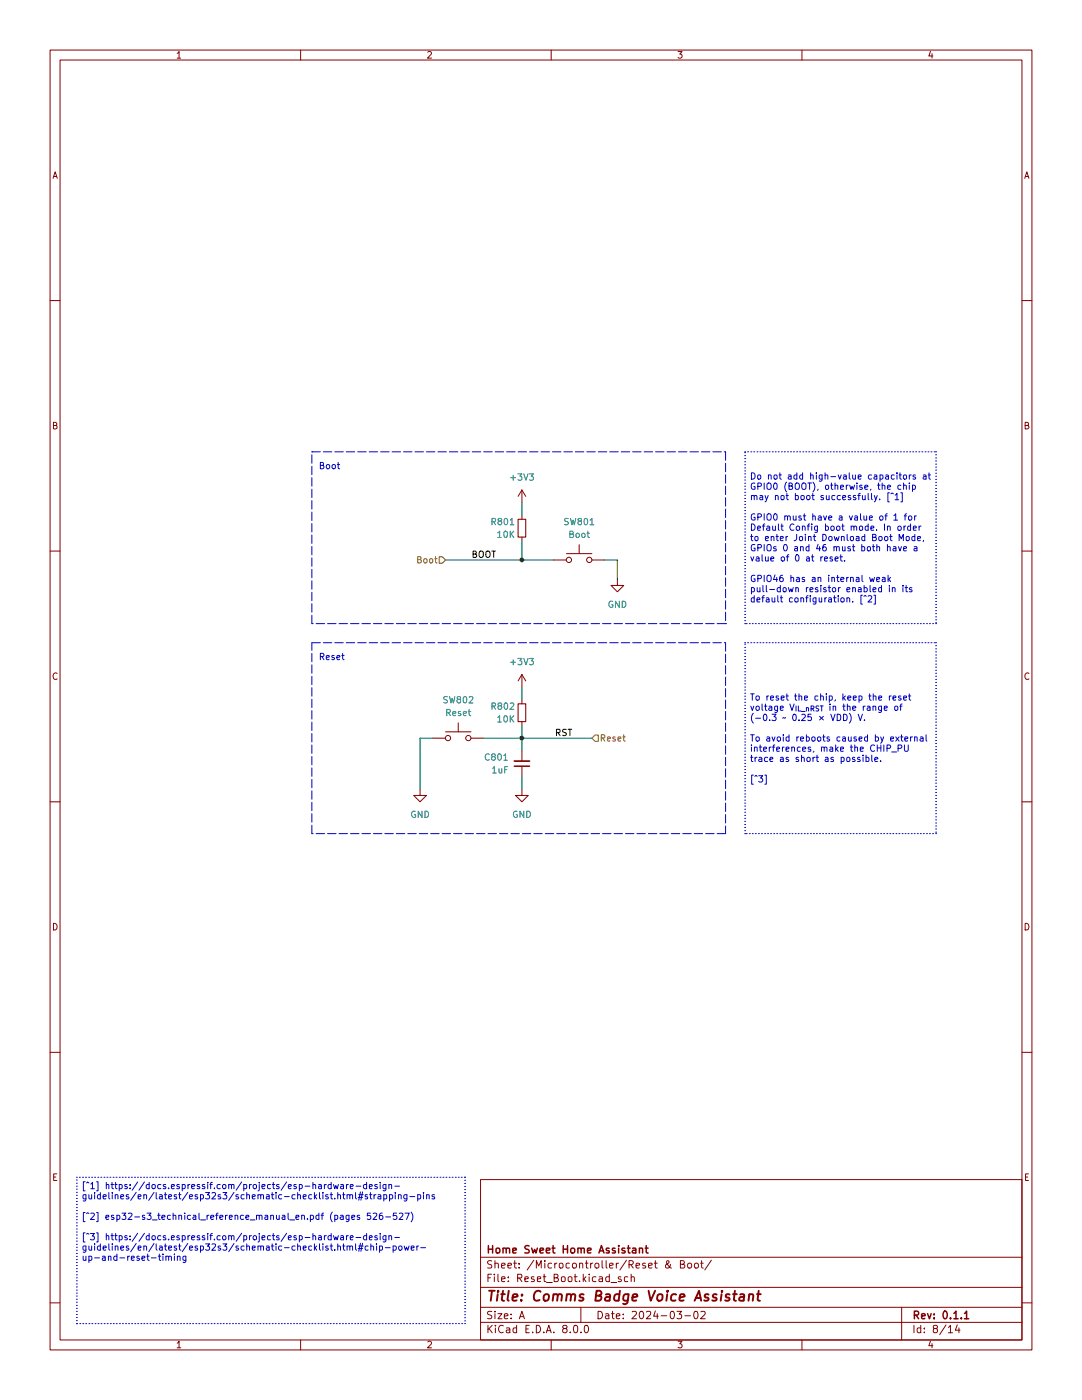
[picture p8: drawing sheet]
(kicad_sch
 (version 20231120)
 (generator "eeschema")
 (generator_version "8.0")
 (paper "A" portrait)
 (title_block
  (title "Comms Badge Voice Assistant")
  (date "2024-03-02")
  (rev "0.1.1")
  (company "Home Sweet Home Assistant"))
 (lib_symbols
  (symbol "Comms Badge Voice Assistant Project:+3V3"
   (power)
   (pin_names
    (offset 0)) (exclude_from_sim no) (in_bom yes) (on_board yes)
   (property "Reference" "#PWR" (at 0 -3.81 0) (effects (font (size 1.27 1.27)) (hide yes)))
   (property "Value" "+3V3" (at 0 3.556 0) (effects (font (size 1.27 1.27))))
   (property "Footprint" "" (at 0 0 0) (effects (font (size 1.27 1.27)) (hide yes)))
   (property "Datasheet" "" (at 0 0 0) (effects (font (size 1.27 1.27)) (hide yes)))
   (property "Description" "Power symbol creates a global label with name \"+3V3\"" (at 0 0 0) (effects (font (size 1.27 1.27)) (hide yes)))
   (symbol "+3V3_0_1"
    (polyline (pts (xy -0.762 1.27) (xy 0 2.54)) (stroke (width 0) (type default)) (fill (type none)))
    (polyline (pts (xy 0 0) (xy 0 2.54)) (stroke (width 0) (type default)) (fill (type none)))
    (polyline (pts (xy 0 2.54) (xy 0.762 1.27)) (stroke (width 0) (type default)) (fill (type none))))
   (symbol "+3V3_1_1"
    (pin power_in line (at 0 0 90) (length 0) hide (name "+3V3" (effects (font (size 1.27 1.27)))) (number "1" (effects (font (size 1.27 1.27)))))))
  (symbol "Comms Badge Voice Assistant Project:C_Small"
   (pin_numbers hide)
   (pin_names
    (offset 0.254) hide) (exclude_from_sim no) (in_bom yes) (on_board yes)
   (property "Reference" "C" (at 0.254 1.778 0) (effects (font (size 1.27 1.27)) (justify left)))
   (property "Value" "C_Small" (at 0.254 -2.032 0) (effects (font (size 1.27 1.27)) (justify left)))
   (property "Footprint" "" (at 0 0 0) (effects (font (size 1.27 1.27)) (hide yes)))
   (property "Datasheet" "~" (at 0 0 0) (effects (font (size 1.27 1.27)) (hide yes)))
   (property "Description" "Unpolarized capacitor, small symbol" (at 0 0 0) (effects (font (size 1.27 1.27)) (hide yes)))
   (symbol "C_Small_0_1"
    (polyline (pts (xy -1.524 -0.508) (xy 1.524 -0.508)) (stroke (width 0.3302) (type default)) (fill (type none)))
    (polyline (pts (xy -1.524 0.508) (xy 1.524 0.508)) (stroke (width 0.3048) (type default)) (fill (type none))))
   (symbol "C_Small_1_1"
    (pin passive line (at 0 2.54 270) (length 2.032) (name "~" (effects (font (size 1.27 1.27)))) (number "1" (effects (font (size 1.27 1.27)))))
    (pin passive line (at 0 -2.54 90) (length 2.032) (name "~" (effects (font (size 1.27 1.27)))) (number "2" (effects (font (size 1.27 1.27)))))))
  (symbol "Comms Badge Voice Assistant Project:GND"
   (power)
   (pin_names
    (offset 0)) (exclude_from_sim no) (in_bom yes) (on_board yes)
   (property "Reference" "#PWR" (at 0 -6.35 0) (effects (font (size 1.27 1.27)) (hide yes)))
   (property "Value" "GND" (at 0 -3.81 0) (effects (font (size 1.27 1.27))))
   (property "Footprint" "" (at 0 0 0) (effects (font (size 1.27 1.27)) (hide yes)))
   (property "Datasheet" "" (at 0 0 0) (effects (font (size 1.27 1.27)) (hide yes)))
   (property "Description" "Power symbol creates a global label with name \"GND\" , ground" (at 0 0 0) (effects (font (size 1.27 1.27)) (hide yes)))
   (symbol "GND_0_1"
    (polyline (pts (xy 0 0) (xy 0 -1.27) (xy 1.27 -1.27) (xy 0 -2.54) (xy -1.27 -1.27) (xy 0 -1.27)) (stroke (width 0) (type default)) (fill (type none))))
   (symbol "GND_1_1"
    (pin power_in line (at 0 0 270) (length 0) hide (name "GND" (effects (font (size 1.27 1.27)))) (number "1" (effects (font (size 1.27 1.27)))))))
  (symbol "Comms Badge Voice Assistant Project:R_Small"
   (pin_numbers hide)
   (pin_names
    (offset 0.254) hide) (exclude_from_sim no) (in_bom yes) (on_board yes)
   (property "Reference" "R" (at 0.762 0.508 0) (effects (font (size 1.27 1.27)) (justify left)))
   (property "Value" "R_Small" (at 0.762 -1.016 0) (effects (font (size 1.27 1.27)) (justify left)))
   (property "Footprint" "" (at 0 0 0) (effects (font (size 1.27 1.27)) (hide yes)))
   (property "Datasheet" "~" (at 0 0 0) (effects (font (size 1.27 1.27)) (hide yes)))
   (property "Description" "Resistor, small symbol" (at 0 0 0) (effects (font (size 1.27 1.27)) (hide yes)))
   (symbol "R_Small_0_1"
    (rectangle (start -0.762 1.778) (end 0.762 -1.778) (stroke (width 0.2032) (type default)) (fill (type none))))
   (symbol "R_Small_1_1"
    (pin passive line (at 0 2.54 270) (length 0.762) (name "~" (effects (font (size 1.27 1.27)))) (number "1" (effects (font (size 1.27 1.27)))))
    (pin passive line (at 0 -2.54 90) (length 0.762) (name "~" (effects (font (size 1.27 1.27)))) (number "2" (effects (font (size 1.27 1.27)))))))
  (symbol "Comms Badge Voice Assistant Project:SW_Push"
   (pin_numbers hide)
   (pin_names
    (offset 1.016) hide) (exclude_from_sim no) (in_bom yes) (on_board yes)
   (property "Reference" "SW" (at 1.27 2.54 0) (effects (font (size 1.27 1.27)) (justify left)))
   (property "Value" "SW_Push" (at 0 -1.524 0) (effects (font (size 1.27 1.27))))
   (property "Footprint" "" (at 0 5.08 0) (effects (font (size 1.27 1.27)) (hide yes)))
   (property "Datasheet" "~" (at 0 5.08 0) (effects (font (size 1.27 1.27)) (hide yes)))
   (property "Description" "Push button switch, generic, two pins" (at 0 0 0) (effects (font (size 1.27 1.27)) (hide yes)))
   (symbol "SW_Push_0_1"
    (circle (center -2.032 0) (radius 0.508) (stroke (width 0) (type default)) (fill (type none)))
    (polyline (pts (xy 0 1.27) (xy 0 3.048)) (stroke (width 0) (type default)) (fill (type none)))
    (polyline (pts (xy 2.54 1.27) (xy -2.54 1.27)) (stroke (width 0) (type default)) (fill (type none)))
    (circle (center 2.032 0) (radius 0.508) (stroke (width 0) (type default)) (fill (type none)))
    (pin passive line (at -5.08 0 0) (length 2.54) (name "1" (effects (font (size 1.27 1.27)))) (number "1" (effects (font (size 1.27 1.27)))))
    (pin passive line (at 5.08 0 180) (length 2.54) (name "2" (effects (font (size 1.27 1.27)))) (number "2" (effects (font (size 1.27 1.27))))))))
 (junction
  (at 104.14 147.32)
  (diameter 0)
  (color 0 0 0 0))
 (junction
  (at 104.14 111.76)
  (diameter 0)
  (color 0 0 0 0))
 (wire
  (pts (xy 86.36 147.32) (xy 83.82 147.32))
  (stroke (width 0) (type default)))
 (wire
  (pts (xy 123.19 111.76) (xy 123.19 115.57))
  (stroke (width 0) (type default)))
 (wire
  (pts (xy 96.52 147.32) (xy 104.14 147.32))
  (stroke (width 0) (type default)))
 (wire
  (pts (xy 88.9 111.76) (xy 104.14 111.76))
  (stroke (width 0) (type default)))
 (wire
  (pts (xy 83.82 147.32) (xy 83.82 157.48))
  (stroke (width 0) (type default)))
 (wire
  (pts (xy 104.14 144.78) (xy 104.14 147.32))
  (stroke (width 0) (type default)))
 (wire
  (pts (xy 104.14 100.33) (xy 104.14 102.87))
  (stroke (width 0) (type default)))
 (wire
  (pts (xy 104.14 147.32) (xy 104.14 149.86))
  (stroke (width 0) (type default)))
 (wire
  (pts (xy 104.14 111.76) (xy 110.49 111.76))
  (stroke (width 0) (type default)))
 (wire
  (pts (xy 104.14 147.32) (xy 118.11 147.32))
  (stroke (width 0) (type default)))
 (wire
  (pts (xy 104.14 107.95) (xy 104.14 111.76))
  (stroke (width 0) (type default)))
 (wire
  (pts (xy 120.65 111.76) (xy 123.19 111.76))
  (stroke (width 0) (type default)))
 (wire
  (pts (xy 104.14 137.16) (xy 104.14 139.7))
  (stroke (width 0) (type default)))
 (wire
  (pts (xy 104.14 154.94) (xy 104.14 157.48))
  (stroke (width 0) (type default)))
 (rectangle
  (start 62.23 90.17)
  (end 144.78 124.46)
  (stroke (width 0) (type dash))
  (fill (type none)))
 (rectangle
  (start 62.23 128.27)
  (end 144.78 166.37)
  (stroke (width 0) (type dash))
  (fill (type none)))
 (text_box "[^1] https://docs.espressif.com/projects/esp-hardware-design-\nguidelines/en/latest/esp32s3/schematic-checklist.html#strapping-pins\n\n[^2] esp32-s3_technical_reference_manual_en.pdf (pages 526-527)\n\n[^3] https://docs.espressif.com/projects/esp-hardware-design-\nguidelines/en/latest/esp32s3/schematic-checklist.html#chip-power-\nup-and-reset-timing"
  (exclude_from_sim no)
  (at 15.24 234.95 0)
  (size 77.47 29.21)
  (stroke (width 0) (type dot))
  (fill (type none))
  (effects (font (size 1.27 1.27)) (justify left top)))
 (text_box "Do not add high-value capacitors at GPIO0 (BOOT), otherwise, the chip may not boot successfully. [^1]\n\nGPIO0 must have a value of 1 for Default Config boot mode. In order to enter Joint Download Boot Mode, GPIOs 0 and 46 must both have a value of 0 at reset. \n\nGPIO46 has an internal weak pull-down resistor enabled in its default configuration. [^2]"
  (exclude_from_sim no)
  (at 148.59 90.17 0)
  (size 38.1 34.29)
  (stroke (width 0) (type dot))
  (fill (type none))
  (effects (font (size 1.27 1.27)) (justify left)))
 (text_box "To reset the chip, keep the reset voltage V_{IL_nRST} in the range of (-0.3 ~ 0.25 × VDD) V. \n\nTo avoid reboots caused by external interferences, make the CHIP_PU trace as short as possible.\n\n[^3]"
  (exclude_from_sim no)
  (at 148.59 128.27 0)
  (size 38.1 38.1)
  (stroke (width 0) (type dot))
  (fill (type none))
  (effects (font (size 1.27 1.27)) (justify left)))
 (text "Reset"
  (exclude_from_sim no)
  (at 63.5 131.318 0)
  (effects (font (size 1.27 1.27)) (justify left)))
 (text "Boot"
  (exclude_from_sim no)
  (at 63.5 93.218 0)
  (effects (font (size 1.27 1.27)) (justify left)))
 (label "RST"
  (at 114.3 147.32 180)
  (fields_autoplaced yes)
  (effects (font (size 1.27 1.27)) (justify right bottom)))
 (label "BOOT"
  (at 93.98 111.76 0)
  (fields_autoplaced yes)
  (effects (font (size 1.27 1.27)) (justify left bottom)))
 (hierarchical_label "Boot"
  (shape input)
  (at 88.9 111.76 180)
  (fields_autoplaced yes)
  (effects (font (size 1.27 1.27)) (justify right)))
 (hierarchical_label "Reset"
  (shape input)
  (at 118.11 147.32 0)
  (fields_autoplaced yes)
  (effects (font (size 1.27 1.27)) (justify left)))
 (symbol
  (lib_id "Comms Badge Voice Assistant Project:C_Small")
  (at 104.14 152.4 180)
  (unit 1)
  (exclude_from_sim no)
  (in_bom yes)
  (on_board yes)
  (dnp no)
  (property "Reference" "C801" (at 101.6 151.13 0) (effects (font (size 1.27 1.27)) (justify left)))
  (property "Value" "1uF" (at 101.6 153.67 0) (effects (font (size 1.27 1.27)) (justify left)))
  (property "Footprint" "Capacitor_SMD:C_0402_1005Metric" (at 104.14 152.4 0) (effects (font (size 1.27 1.27)) (hide yes)))
  (property "Datasheet" "https://datasheet.lcsc.com/lcsc/1811081616_Murata-Electronics-GRM155R61E105KA12D_C77009.pdf" (at 104.14 152.4 0) (effects (font (size 1.27 1.27)) (hide yes)))
  (property "Description" "" (at 104.14 152.4 0) (effects (font (size 1.27 1.27)) (hide yes)))
  (property "LCSC #" "C77009" (at 104.14 152.4 0) (effects (font (size 1.27 1.27)) (hide yes)))
  (property "Mfr. Part #" "GRM155R61E105KA12D" (at 104.14 152.4 0) (effects (font (size 1.27 1.27)) (hide yes)))
  (property "DigiKey #" "490-10017-1-ND" (at 104.14 152.4 0) (effects (font (size 1.27 1.27)) (hide yes)))
  (property "Mouser #" "81-GRM155R61E105KA2D" (at 104.14 152.4 0) (effects (font (size 1.27 1.27)) (hide yes)))
  (property "Price" "0.0067" (at 104.14 152.4 0) (effects (font (size 1.27 1.27)) (hide yes)))
  (pin "1")
  (pin "2"))
 (symbol
  (lib_id "Comms Badge Voice Assistant Project:SW_Push")
  (at 115.57 111.76 0)
  (unit 1)
  (exclude_from_sim no)
  (in_bom yes)
  (on_board yes)
  (dnp no)
  (fields_autoplaced yes)
  (property "Reference" "SW801" (at 115.57 104.14 0) (effects (font (size 1.27 1.27))))
  (property "Value" "Boot" (at 115.57 106.68 0) (effects (font (size 1.27 1.27))))
  (property "Footprint" "Button_Switch_SMD:SW_Push_SPST_NO_Alps_SKRK" (at 115.57 106.68 0) (effects (font (size 1.27 1.27)) (hide yes)))
  (property "Datasheet" "https://datasheet.lcsc.com/lcsc/2309251154_Lian-Xin-Technology-XDTD-0304-215_C7498203.pdf" (at 115.57 106.68 0) (effects (font (size 1.27 1.27)) (hide yes)))
  (property "Description" "" (at 115.57 111.76 0) (effects (font (size 1.27 1.27)) (hide yes)))
  (property "LCSC #" "C7498203" (at 115.57 111.76 0) (effects (font (size 1.27 1.27)) (hide yes)))
  (property "Mfr. Part #" "XDTD-0304-215" (at 115.57 111.76 0) (effects (font (size 1.27 1.27)) (hide yes)))
  (property "DigiKey #" "2449-CS1213AGF260CT-ND" (at 115.57 111.76 0) (effects (font (size 1.27 1.27)) (hide yes)))
  (property "Mouser #" "NA" (at 115.57 111.76 0) (effects (font (size 1.27 1.27)) (hide yes)))
  (property "Price" "0.0426" (at 115.57 111.76 0) (effects (font (size 1.27 1.27)) (hide yes)))
  (pin "1")
  (pin "2"))
 (symbol
  (lib_id "Comms Badge Voice Assistant Project:+3V3")
  (at 104.14 137.16 0)
  (unit 1)
  (exclude_from_sim no)
  (in_bom yes)
  (on_board yes)
  (dnp no)
  (fields_autoplaced yes)
  (property "Reference" "#PWR0803" (at 104.14 140.97 0) (effects (font (size 1.27 1.27)) (hide yes)))
  (property "Value" "+3V3" (at 104.14 132.08 0) (effects (font (size 1.27 1.27))))
  (property "Footprint" "" (at 104.14 137.16 0) (effects (font (size 1.27 1.27)) (hide yes)))
  (property "Datasheet" "" (at 104.14 137.16 0) (effects (font (size 1.27 1.27)) (hide yes)))
  (property "Description" "" (at 104.14 137.16 0) (effects (font (size 1.27 1.27)) (hide yes)))
  (pin "1"))
 (symbol
  (lib_id "Comms Badge Voice Assistant Project:GND")
  (at 104.14 157.48 0)
  (unit 1)
  (exclude_from_sim no)
  (in_bom yes)
  (on_board yes)
  (dnp no)
  (fields_autoplaced yes)
  (property "Reference" "#PWR0805" (at 104.14 163.83 0) (effects (font (size 1.27 1.27)) (hide yes)))
  (property "Value" "GND" (at 104.14 162.56 0) (effects (font (size 1.27 1.27))))
  (property "Footprint" "" (at 104.14 157.48 0) (effects (font (size 1.27 1.27)) (hide yes)))
  (property "Datasheet" "" (at 104.14 157.48 0) (effects (font (size 1.27 1.27)) (hide yes)))
  (property "Description" "" (at 104.14 157.48 0) (effects (font (size 1.27 1.27)) (hide yes)))
  (pin "1"))
 (symbol
  (lib_id "Comms Badge Voice Assistant Project:GND")
  (at 123.19 115.57 0)
  (unit 1)
  (exclude_from_sim no)
  (in_bom yes)
  (on_board yes)
  (dnp no)
  (fields_autoplaced yes)
  (property "Reference" "#PWR0802" (at 123.19 121.92 0) (effects (font (size 1.27 1.27)) (hide yes)))
  (property "Value" "GND" (at 123.19 120.65 0) (effects (font (size 1.27 1.27))))
  (property "Footprint" "" (at 123.19 115.57 0) (effects (font (size 1.27 1.27)) (hide yes)))
  (property "Datasheet" "" (at 123.19 115.57 0) (effects (font (size 1.27 1.27)) (hide yes)))
  (property "Description" "" (at 123.19 115.57 0) (effects (font (size 1.27 1.27)) (hide yes)))
  (pin "1"))
 (symbol
  (lib_id "Comms Badge Voice Assistant Project:+3V3")
  (at 104.14 100.33 0)
  (unit 1)
  (exclude_from_sim no)
  (in_bom yes)
  (on_board yes)
  (dnp no)
  (fields_autoplaced yes)
  (property "Reference" "#PWR0801" (at 104.14 104.14 0) (effects (font (size 1.27 1.27)) (hide yes)))
  (property "Value" "+3V3" (at 104.14 95.25 0) (effects (font (size 1.27 1.27))))
  (property "Footprint" "" (at 104.14 100.33 0) (effects (font (size 1.27 1.27)) (hide yes)))
  (property "Datasheet" "" (at 104.14 100.33 0) (effects (font (size 1.27 1.27)) (hide yes)))
  (property "Description" "" (at 104.14 100.33 0) (effects (font (size 1.27 1.27)) (hide yes)))
  (pin "1"))
 (symbol
  (lib_id "Comms Badge Voice Assistant Project:R_Small")
  (at 104.14 142.24 0)
  (unit 1)
  (exclude_from_sim no)
  (in_bom yes)
  (on_board yes)
  (dnp no)
  (property "Reference" "R802" (at 102.87 140.97 0) (effects (font (size 1.27 1.27)) (justify right)))
  (property "Value" "10K" (at 102.87 143.51 0) (effects (font (size 1.27 1.27)) (justify right)))
  (property "Footprint" "Resistor_SMD:R_0402_1005Metric" (at 104.14 142.24 0) (effects (font (size 1.27 1.27)) (hide yes)))
  (property "Datasheet" "https://datasheet.lcsc.com/lcsc/2304140030_YAGEO-RC0402FR-0710KL_C60490.pdf" (at 104.14 142.24 0) (effects (font (size 1.27 1.27)) (hide yes)))
  (property "Description" "" (at 104.14 142.24 0) (effects (font (size 1.27 1.27)) (hide yes)))
  (property "DigiKey #" "311-10.0KLRCT-ND" (at 104.14 142.24 0) (effects (font (size 1.27 1.27)) (hide yes)))
  (property "LCSC #" "C60490" (at 104.14 142.24 0) (effects (font (size 1.27 1.27)) (hide yes)))
  (property "Mfr. Part #" "RC0402FR-0710KL" (at 104.14 142.24 0) (effects (font (size 1.27 1.27)) (hide yes)))
  (property "Mouser #" "603-RC0402FR-0710KL" (at 104.14 142.24 0) (effects (font (size 1.27 1.27)) (hide yes)))
  (property "Price" "0.0006" (at 104.14 142.24 0) (effects (font (size 1.27 1.27)) (hide yes)))
  (pin "1")
  (pin "2"))
 (symbol
  (lib_id "Comms Badge Voice Assistant Project:GND")
  (at 83.82 157.48 0)
  (unit 1)
  (exclude_from_sim no)
  (in_bom yes)
  (on_board yes)
  (dnp no)
  (fields_autoplaced yes)
  (property "Reference" "#PWR0804" (at 83.82 163.83 0) (effects (font (size 1.27 1.27)) (hide yes)))
  (property "Value" "GND" (at 83.82 162.56 0) (effects (font (size 1.27 1.27))))
  (property "Footprint" "" (at 83.82 157.48 0) (effects (font (size 1.27 1.27)) (hide yes)))
  (property "Datasheet" "" (at 83.82 157.48 0) (effects (font (size 1.27 1.27)) (hide yes)))
  (property "Description" "" (at 83.82 157.48 0) (effects (font (size 1.27 1.27)) (hide yes)))
  (pin "1"))
 (symbol
  (lib_id "Comms Badge Voice Assistant Project:R_Small")
  (at 104.14 105.41 0)
  (unit 1)
  (exclude_from_sim no)
  (in_bom yes)
  (on_board yes)
  (dnp no)
  (property "Reference" "R801" (at 102.87 104.14 0) (effects (font (size 1.27 1.27)) (justify right)))
  (property "Value" "10K" (at 102.87 106.68 0) (effects (font (size 1.27 1.27)) (justify right)))
  (property "Footprint" "Resistor_SMD:R_0402_1005Metric" (at 104.14 105.41 0) (effects (font (size 1.27 1.27)) (hide yes)))
  (property "Datasheet" "https://datasheet.lcsc.com/lcsc/2304140030_YAGEO-RC0402FR-0710KL_C60490.pdf" (at 104.14 105.41 0) (effects (font (size 1.27 1.27)) (hide yes)))
  (property "Description" "" (at 104.14 105.41 0) (effects (font (size 1.27 1.27)) (hide yes)))
  (property "DigiKey #" "311-10.0KLRCT-ND" (at 104.14 105.41 0) (effects (font (size 1.27 1.27)) (hide yes)))
  (property "LCSC #" "C60490" (at 104.14 105.41 0) (effects (font (size 1.27 1.27)) (hide yes)))
  (property "Mfr. Part #" "RC0402FR-0710KL" (at 104.14 105.41 0) (effects (font (size 1.27 1.27)) (hide yes)))
  (property "Mouser #" "603-RC0402FR-0710KL" (at 104.14 105.41 0) (effects (font (size 1.27 1.27)) (hide yes)))
  (property "Price" "0.0006" (at 104.14 105.41 0) (effects (font (size 1.27 1.27)) (hide yes)))
  (pin "1")
  (pin "2"))
 (symbol
  (lib_id "Comms Badge Voice Assistant Project:SW_Push")
  (at 91.44 147.32 0)
  (unit 1)
  (exclude_from_sim no)
  (in_bom yes)
  (on_board yes)
  (dnp no)
  (fields_autoplaced yes)
  (property "Reference" "SW802" (at 91.44 139.7 0) (effects (font (size 1.27 1.27))))
  (property "Value" "Reset" (at 91.44 142.24 0) (effects (font (size 1.27 1.27))))
  (property "Footprint" "Button_Switch_SMD:SW_Push_SPST_NO_Alps_SKRK" (at 91.44 142.24 0) (effects (font (size 1.27 1.27)) (hide yes)))
  (property "Datasheet" "https://datasheet.lcsc.com/lcsc/2309251154_Lian-Xin-Technology-XDTD-0304-215_C7498203.pdf" (at 91.44 142.24 0) (effects (font (size 1.27 1.27)) (hide yes)))
  (property "Description" "" (at 91.44 147.32 0) (effects (font (size 1.27 1.27)) (hide yes)))
  (property "LCSC #" "C7498203" (at 91.44 147.32 0) (effects (font (size 1.27 1.27)) (hide yes)))
  (property "Mfr. Part #" "XDTD-0304-215" (at 91.44 147.32 0) (effects (font (size 1.27 1.27)) (hide yes)))
  (property "DigiKey #" "2449-CS1213AGF260CT-ND" (at 91.44 147.32 0) (effects (font (size 1.27 1.27)) (hide yes)))
  (property "Mouser #" "NA" (at 91.44 147.32 0) (effects (font (size 1.27 1.27)) (hide yes)))
  (property "Price" "0.0426" (at 91.44 147.32 0) (effects (font (size 1.27 1.27)) (hide yes)))
  (pin "1")
  (pin "2")))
